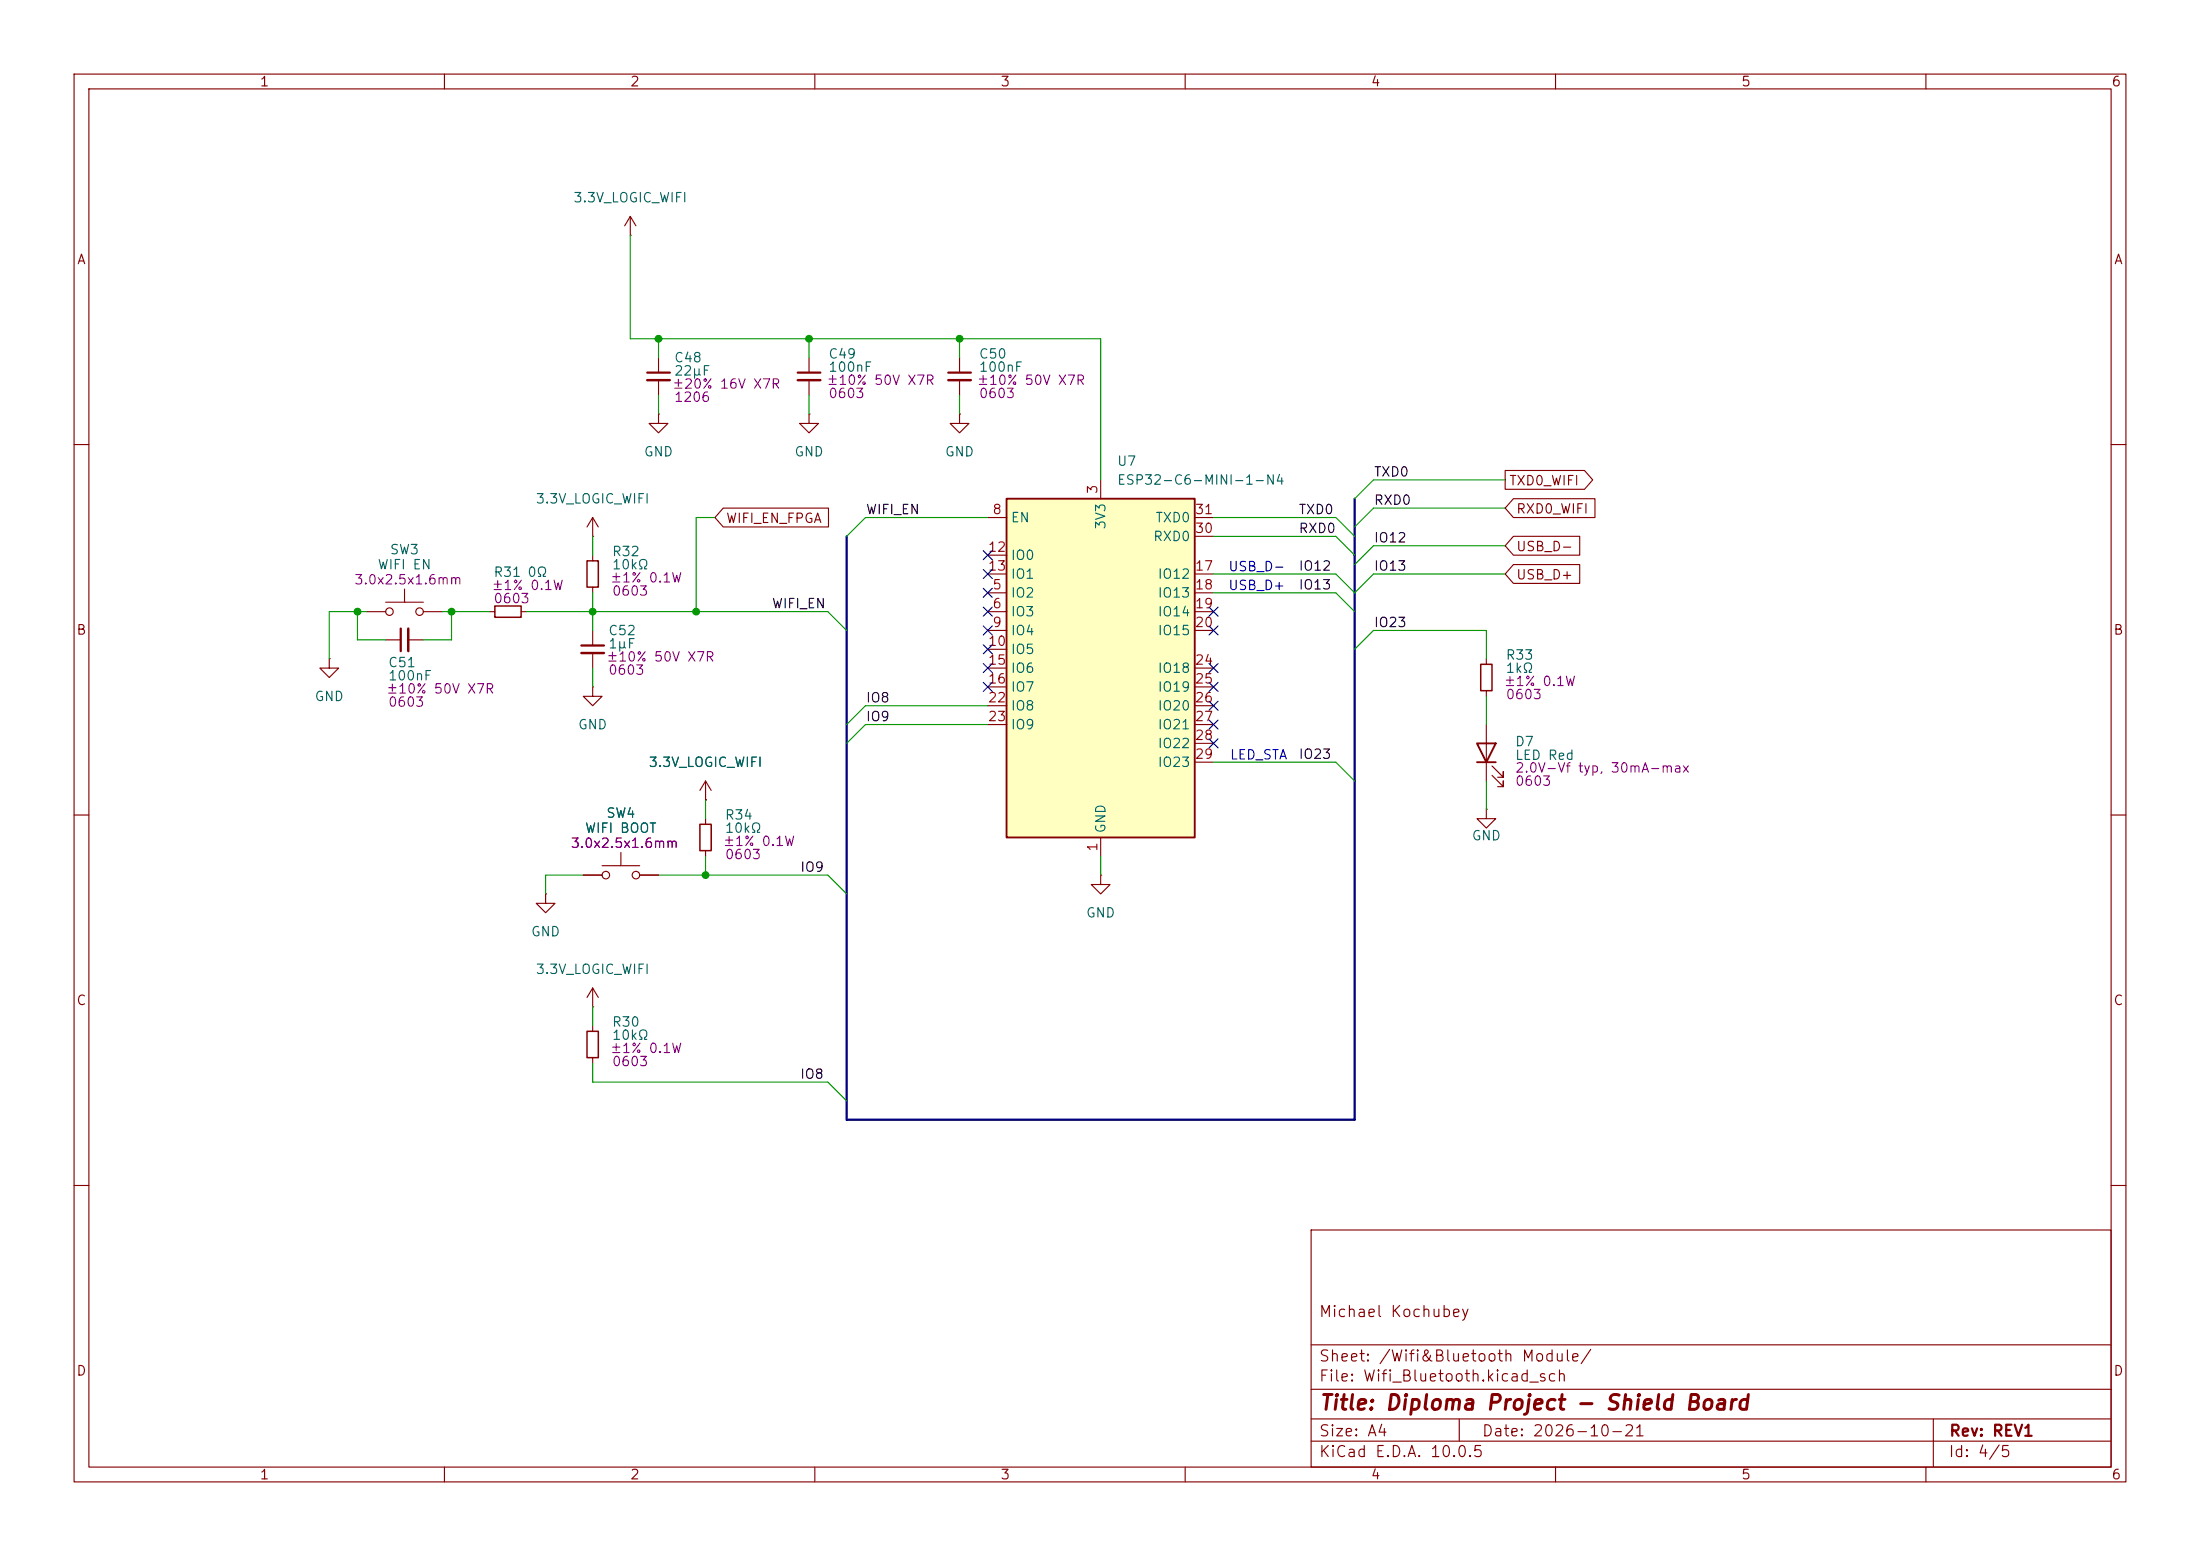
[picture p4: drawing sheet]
<svg xmlns="http://www.w3.org/2000/svg" width="297mm" height="210mm" viewBox="0 0 297 210" stroke-linecap="round" stroke-linejoin="round" font-family="sans-serif">
<g fill="none" stroke="#840000" stroke-width=".15">
<path d="M10 10h277v190h-277zM12 12h273v186h-273zM60 10v2M110 10v2M160 10v2M210 10v2M260 10v2M85.1 31.8h.1M85.1 29.2l-.8 1.3M85.1 29.2l.8 1.3M85.1 29.2v2.6M88.9 55.9v1.3h1.3l-1.3 1.2-1.3-1.2h1.3"/>
<path d="M88.9 55.9h.1M88.9 48.3v2M88.9 51.3v2M109.2 55.9v1.3h1.3l-1.3 1.2-1.3-1.2h1.3M109.2 55.9h.1M109.2 48.3v2M109.2 51.3v2M10 60h2M54.6 79.5v1.8M80 72.4h.1M80 69.9v2.5M80 74.9v.8"/>
<path d="M80 79.2v.8M80 69.9l-.8 1.2M80 69.9l.8 1.2M285 60h2M49.5 82.6h2.6M52.1 81.3h5M52.1 86.4h2M55.1 86.4h2M57.1 82.6h2.6M66 82.6h.8M70.4 82.6h.7M80 92.7v1.3h1.3l-1.3 1.3-1.3-1.3h1.3"/>
<path d="M80 92.7h.1M80 85.1v2M80 88.1v2.1M200.7 88.9v.8M200.7 93.2v.8M10 110h2M95.2 108h.1M95.2 105.4v2.6M95.2 110.5v.8M95.2 114.8v.8M95.2 105.4l-.7 1.3M95.2 105.4l.8 1.3"/>
<path d="M148.6 118.1v1.3h1.3l-1.3 1.3-1.3-1.3h1.3M148.6 118.1h.1M200.7 109.2v1.3h1.2l-1.2 1.3-1.3-1.3h1.3M200.7 109.2h.1M285 110h2M73.7 120.7v1.2h1.2l-1.2 1.3-1.3-1.3h1.3M73.7 120.7h.1M80 138.4v.8M80 142.7v.8M10 160h2M177 166h108v32h-108zM285 160h2"/>
<path d="M60 198v2M110 198v2M160 198v2M177 194.5h108M177 191.5h108M177 187.5h108M177 181.5h108M197 191.5v3M210 198v2M260 198v2M261 191.5v6.5"/>
<circle cx="52.6" cy="82.6" r=".51"/>
<circle cx="56.6" cy="82.6" r=".51"/>
</g>
<path d="M79.2 75.7h1.6v3.5h-1.6zM66.8 81.8h3.6v1.5h-3.6zM199.9 89.7h1.5v3.5h-1.5zM94.5 111.3h1.5v3.5h-1.5zM79.2 139.2h1.6v3.5h-1.6z" fill="none" stroke="#840000" stroke-width=".2"/>
<path d="M87.4 50.3h3M107.7 50.3h3M54.1 84.8v3.1M78.5 87.1h3" fill="none" stroke="#840000" stroke-width=".3"/>
<path d="M87.4 51.3h3M107.7 51.3h3M55.1 84.8v3.1M78.5 88.1h3" fill="none" stroke="#840000" stroke-width=".33"/>
<path d="M135.9 67.3h25.4v45.7h-25.4z" fill="#ffffc2"/>
<path d="M135.9 67.3h25.4v45.7h-25.4zM199.4 100.3h2.5l-1.2 2.6zM199.4 102.9h2.5" fill="none" stroke="#840000" stroke-width=".25"/>
<g fill="none" stroke="#840000" stroke-width=".15">
<path d="M129.5 55.9v1.3h1.3l-1.3 1.2-1.2-1.2h1.2M129.5 55.9h.1M129.5 48.3v2M129.5 51.3v2M97.6 68.6h14.2v2.5h-14.2l-1.1-1.2zM133.3 69.9h2.6M133.3 74.9h2.6M133.3 77.5h2.6M148.6 64.8v2.5M161.3 69.9h2.5M161.3 77.5h2.5M161.3 72.4h2.5"/>
<path d="M203.2 63.5h10.7l1.1 1.3-1.1 1.2h-10.7zM204.3 76.2h9v2.5h-9l-1.1-1.2zM204.3 67.3h11v2.6h-11l-1.1-1.3zM204.3 72.4h9v2.5h-9l-1.1-1.2zM44.4 88.9v1.3h1.3l-1.3 1.2-1.2-1.2h1.2M44.4 88.9h.1M133.3 80h2.6M133.3 82.6h2.6M133.3 85.1h2.6M133.3 87.6h2.6M133.3 90.2h2.6M133.3 92.7h2.6"/>
<path d="M133.3 95.3h2.6M133.3 97.8h2.6M161.3 80h2.5M161.3 82.6h2.5M161.3 85.1h2.5M161.3 90.2h2.5M161.3 92.7h2.5M161.3 95.3h2.5M161.3 97.8h2.5M200.7 97.8v7.6M78.7 118.1h2.6M81.3 116.8h5.1"/>
<path d="M83.8 115.1v1.7M86.4 118.1h2.5M95.2 108h.1M148.6 113v2.6M161.3 100.3h2.5M161.3 102.9h2.5M201.4 104.6l1.5 1.6v-.8v.8h-.7M201.4 103.4l1.5 1.5v-.8v.8h-.7M80 135.9h.1M80 133.4l-.8 1.2M80 133.4l.8 1.2M80 133.4v2.5"/>
<circle cx="81.8" cy="118.1" r=".51"/>
<circle cx="85.9" cy="118.1" r=".51"/>
</g>
<path d="M128 50.3h3.1" fill="none" stroke="#840000" stroke-width=".3"/>
<path d="M128 51.3h3.1" fill="none" stroke="#840000" stroke-width=".33"/>
<path d="M182.9 67.3v83.8h-68.6v-78.7" fill="none" stroke="#000084" stroke-width=".3"/>
<g fill="none" stroke="#009600" stroke-width=".15">
<path d="M85.1 31.8v13.9h63.5v19.1M88.9 45.7v2.6M88.9 53.3v2.6M109.2 45.7v2.6M109.2 53.3v2.6M129.5 45.7v2.6M129.5 53.3v2.6M80 72.4v2.5M96.5 69.9h-2.5v12.7M133.3 69.9h-16.5l-2.5 2.5M163.8 69.9h16.5l2.6 2.5M163.8 72.4h16.5l2.6 2.5"/>
<path d="M163.8 77.5h16.5l2.6 2.5 2.5-2.5h17.8M203.2 68.6h-17.8l-2.5 2.5M203.2 64.8h-17.8l-2.5 2.5M203.2 73.7h-17.8l-2.5 2.5M48.3 82.6v3.8h3.8M49.5 82.6h-5.1v6.3M59.7 82.6h6.3M61 82.6v3.8h-3.9M71.1 82.6h40.7l2.5 2.5M80 80v5.1M80 90.2v2.5M133.3 97.8h-16.5l-2.5 2.5"/>
<path d="M133.3 95.3h-16.5l-2.5 2.5M163.8 80h16.5l2.6 2.6M182.9 87.6l2.5-2.5h15.3v3.8M200.7 94v3.8M78.7 118.1h-5v2.6M88.9 118.1h22.9l2.5 2.6M95.2 108v2.5M95.2 115.6v2.5M148.6 115.6v2.5M163.8 102.9h16.5l2.6 2.5M200.7 105.4v3.8M80 135.9v2.5"/>
<path d="M80 143.5v2.6h31.8l2.5 2.5"/>
</g>
<g fill="none" stroke="#000084" stroke-width=".15">
<path d="M132.7 79.4l1.3 1.2M132.7 76.9l1.3 1.2M132.7 74.3l1.3 1.2M134 79.4l-1.3 1.2M134 76.9l-1.3 1.2M134 74.3l-1.3 1.2M132.7 89.6l1.3 1.2M132.7 84.5l1.3 1.2M132.7 87l1.3 1.2M132.7 92.1l1.3 1.2M132.7 81.9l1.3 1.3M134 89.6l-1.3 1.2"/>
<path d="M134 84.5l-1.3 1.2M134 87l-1.3 1.2M134 92.1l-1.3 1.2M134 81.9l-1.3 1.3M163.2 84.5l1.2 1.2M163.2 81.9l1.2 1.3M163.2 99.7l1.2 1.2M163.2 92.1l1.2 1.2M163.2 94.6l1.2 1.3M163.2 97.2l1.2 1.2M163.2 89.6l1.2 1.2M164.4 84.5l-1.2 1.2"/>
<path d="M164.4 81.9l-1.2 1.3M164.4 99.7l-1.2 1.2M164.4 92.1l-1.2 1.2M164.4 94.6l-1.2 1.3M164.4 97.2l-1.2 1.2M164.4 89.6l-1.2 1.2"/>
</g>
<g fill="#009600" stroke="#009600" stroke-width=".14">
<circle cx="109.2" cy="45.7" r=".46"/>
<circle cx="129.5" cy="45.7" r=".46"/>
<circle cx="94" cy="82.6" r=".46"/>
<circle cx="88.9" cy="45.7" r=".46"/>
<circle cx="61" cy="82.6" r=".46"/>
<circle cx="95.2" cy="118.1" r=".46"/>
<circle cx="80" cy="82.6" r=".46"/>
<circle cx="48.3" cy="82.6" r=".46"/>
</g>
<text font-size="2" fill="#840000" x="178" y="190.8">Title: Diploma Project - Shield Board</text>
<g font-size="1.5" fill="#840000">
<text x="178" y="178.1">Michael Kochubey</text>
<text x="178" y="184.1">Sheet: /Wifi&amp;Bluetooth Module/</text>
<text x="178" y="186.8">File: Wifi_Bluetooth.kicad_sch</text>
<text x="178" y="197">KiCad E.D.A. 10.0.5</text>
<text x="178" y="194.2">Size: A4</text>
<text x="200" y="194.2">Date: 2026-10-21</text>
<text x="263" y="197">Id: 4/5</text>
<text x="263" y="194.2">Rev: REV1</text>
</g>
<g font-size="1.3" fill="#840000">
<text x="35" y="12">1</text>
<text x="85" y="12">2</text>
<text x="135" y="12">3</text>
<text x="185" y="12">4</text>
<text x="235" y="12">5</text>
<text x="285" y="12">6</text>
<text x="10.3" y="36">A</text>
<text x="285.3" y="36">A</text>
<text x="203.6" y="65.8">TXD0_WIFI</text>
<text x="97.9" y="70.9">WIFI_EN_FPGA</text>
<text x="204.6" y="69.6">RXD0_WIFI</text>
<text x="204.6" y="74.7">USB_D-</text>
<text x="204.6" y="78.5">USB_D+</text>
<text x="10.2" y="86">B</text>
<text x="285.2" y="86">B</text>
<text x="10.2" y="136">C</text>
<text x="285.2" y="136">C</text>
<text x="10.2" y="186">D</text>
<text x="285.2" y="186">D</text>
<text x="35" y="200">1</text>
<text x="85" y="200">2</text>
<text x="135" y="200">3</text>
<text x="185" y="200">4</text>
<text x="235" y="200">5</text>
<text x="285" y="200">6</text>
</g>
<g font-size="1.3" fill="#006464">
<text x="77.3" y="27.6">3.3V_LOGIC_WIFI</text>
<text x="90.9" y="49.2">C48</text>
<text x="90.9" y="51">22μF</text>
<text x="111.7" y="48.7">C49</text>
<text x="111.7" y="50.5">100nF</text>
<text x="132.1" y="48.7">C50</text>
<text x="132.1" y="50.5">100nF</text>
<text x="86.8" y="61.9">GND</text>
<text x="107.2" y="61.9">GND</text>
<text x="127.5" y="61.9">GND</text>
<text x="150.7" y="63.2">U7</text>
<text x="150.7" y="65.7">ESP32-C6-MINI-1-N4</text>
<text x="72.2" y="68.3">3.3V_LOGIC_WIFI</text>
<text x="136.4" y="70.8">EN</text>
<text x="149.6" y="71.6" transform="rotate(-90 149.6 71.6)">3V3</text>
<text x="155.9" y="70.8">TXD0</text>
<text x="50.9" y="77.2">WIFI EN</text>
<text x="52.5" y="75.1">SW3</text>
<text x="82.5" y="75.4">R32</text>
<text x="82.5" y="77.2">10kΩ</text>
<text x="136.4" y="75.9">IO0</text>
<text x="155.6" y="73.4">RXD0</text>
<text x="66.5" y="78.2">R31</text>
<text x="71.1" y="78.2">0Ω</text>
<text x="136.4" y="81">IO2</text>
<text x="136.4" y="83.5">IO3</text>
<text x="136.4" y="78.4">IO1</text>
<text x="156.2" y="78.4">IO12</text>
<text x="156.2" y="81">IO13</text>
<text x="156.2" y="83.5">IO14</text>
<text x="82" y="86.1">C52</text>
<text x="82" y="87.8">1μF</text>
<text x="136.4" y="86.1">IO4</text>
<text x="136.4" y="88.6">IO5</text>
<text x="156.2" y="86.1">IO15</text>
<text x="203.2" y="89.4">R33</text>
<text x="42.4" y="94.9">GND</text>
<text x="52.3" y="90.4">C51</text>
<text x="52.3" y="92.2">100nF</text>
<text x="136.4" y="91.1">IO6</text>
<text x="136.4" y="93.7">IO7</text>
<text x="156.2" y="91.1">IO18</text>
<text x="156.2" y="93.7">IO19</text>
<text x="203.2" y="91.1">1kΩ</text>
<text x="77.9" y="98.8">GND</text>
<text x="136.4" y="96.2">IO8</text>
<text x="136.4" y="98.8">IO9</text>
<text x="156.2" y="96.2">IO20</text>
<text x="156.2" y="98.8">IO21</text>
<text x="156.2" y="101.3">IO22</text>
<text x="204.5" y="101">D7</text>
<text x="87.5" y="103.8">3.3V_LOGIC_WIFI</text>
<text x="156.2" y="103.8">IO23</text>
<text x="204.5" y="102.9">LED Red</text>
<text x="78.9" y="112.7">WIFI BOOT</text>
<text x="81.8" y="110.7">SW4</text>
<text x="97.8" y="110.9">R34</text>
<text x="97.8" y="112.7">10kΩ</text>
<text x="149.6" y="112.5" transform="rotate(-90 149.6 112.5)">GND</text>
<text x="198.6" y="113.7">GND</text>
<text x="146.5" y="124.2">GND</text>
<text x="71.6" y="126.7">GND</text>
<text x="72.2" y="131.8">3.3V_LOGIC_WIFI</text>
<text x="82.5" y="138.9">R30</text>
<text x="82.5" y="140.7">10kΩ</text>
</g>
<g font-size="1.3" fill="#840084">
<text x="90.7" y="52.8">±20% 16V X7R</text>
<text x="111.5" y="52.3">±10% 50V X7R</text>
<text x="131.8" y="52.3">±10% 50V X7R</text>
<text x="90.9" y="54.6">1206</text>
<text x="111.7" y="54">0603</text>
<text x="132.1" y="54">0603</text>
<text x="47.7" y="79.2">3.0x2.5x1.6mm</text>
<text x="66.3" y="80">±1% 0.1W</text>
<text x="66.5" y="81.7">0603</text>
<text x="82.3" y="78.9">±1% 0.1W</text>
<text x="82.5" y="80.7">0603</text>
<text x="81.8" y="89.6">±10% 50V X7R</text>
<text x="52.1" y="93.9">±10% 50V X7R</text>
<text x="52.3" y="95.7">0603</text>
<text x="82" y="91.4">0603</text>
<text x="202.9" y="92.9">±1% 0.1W</text>
<text x="203.2" y="94.7">0603</text>
<text x="204.5" y="104.6">2.0V-Vf typ, 30mA-max</text>
<text x="204.5" y="106.4">0603</text>
<text x="76.9" y="114.8">3.0x2.5x1.6mm</text>
<text x="97.5" y="114.5">±1% 0.1W</text>
<text x="97.8" y="116.3">0603</text>
<text x="82.3" y="142.4">±1% 0.1W</text>
<text x="82.5" y="144.2">0603</text>
</g>
<g font-size="1.3" fill="#0f0f0f">
<text x="185.4" y="64.6">TXD0</text>
<text x="116.8" y="69.7">WIFI_EN</text>
<text x="175.2" y="69.7">TXD0</text>
<text x="185.4" y="68.5">RXD0</text>
<text x="175.2" y="72.3">RXD0</text>
<text x="175.2" y="77.3">IO12</text>
<text x="185.4" y="73.5">IO12</text>
<text x="185.4" y="77.3">IO13</text>
<text x="104.1" y="82.4">WIFI_EN</text>
<text x="175.2" y="79.9">IO13</text>
<text x="185.4" y="85">IO23</text>
<text x="116.8" y="95.1">IO8</text>
<text x="116.8" y="97.7">IO9</text>
<text x="175.2" y="102.7">IO23</text>
<text x="107.9" y="118">IO9</text>
<text x="107.9" y="145.9">IO8</text>
</g>
<g font-size="1.3" fill="#a90000">
<text x="133.9" y="69.7">8</text>
<text x="148.5" y="66.8" transform="rotate(-90 148.5 66.8)">3</text>
<text x="161.2" y="69.7">31</text>
<text x="133.3" y="74.8">12</text>
<text x="133.3" y="77.3">13</text>
<text x="161.2" y="77.3">17</text>
<text x="161.2" y="72.3">30</text>
<text x="133.9" y="79.9">5</text>
<text x="133.9" y="82.4">6</text>
<text x="161.2" y="79.9">18</text>
<text x="161.2" y="82.4">19</text>
<text x="133.3" y="87.5">10</text>
<text x="133.9" y="85">9</text>
<text x="161.2" y="85">20</text>
<text x="133.3" y="90">15</text>
<text x="133.3" y="92.6">16</text>
<text x="133.3" y="95.1">22</text>
<text x="161.2" y="90">24</text>
<text x="161.2" y="92.6">25</text>
<text x="161.2" y="95.1">26</text>
<text x="133.3" y="97.7">23</text>
<text x="161.2" y="97.7">27</text>
<text x="161.2" y="100.2">28</text>
<text x="161.2" y="102.7">29</text>
<text x="148.5" y="115" transform="rotate(-90 148.5 115)">1</text>
</g>
<g font-size="1.3" fill="#0000c2">
<text x="165.7" y="77.4">USB_D-</text>
<text x="165.7" y="80">USB_D+</text>
<text x="166" y="102.8">LED_STA</text>
</g>
</svg>
